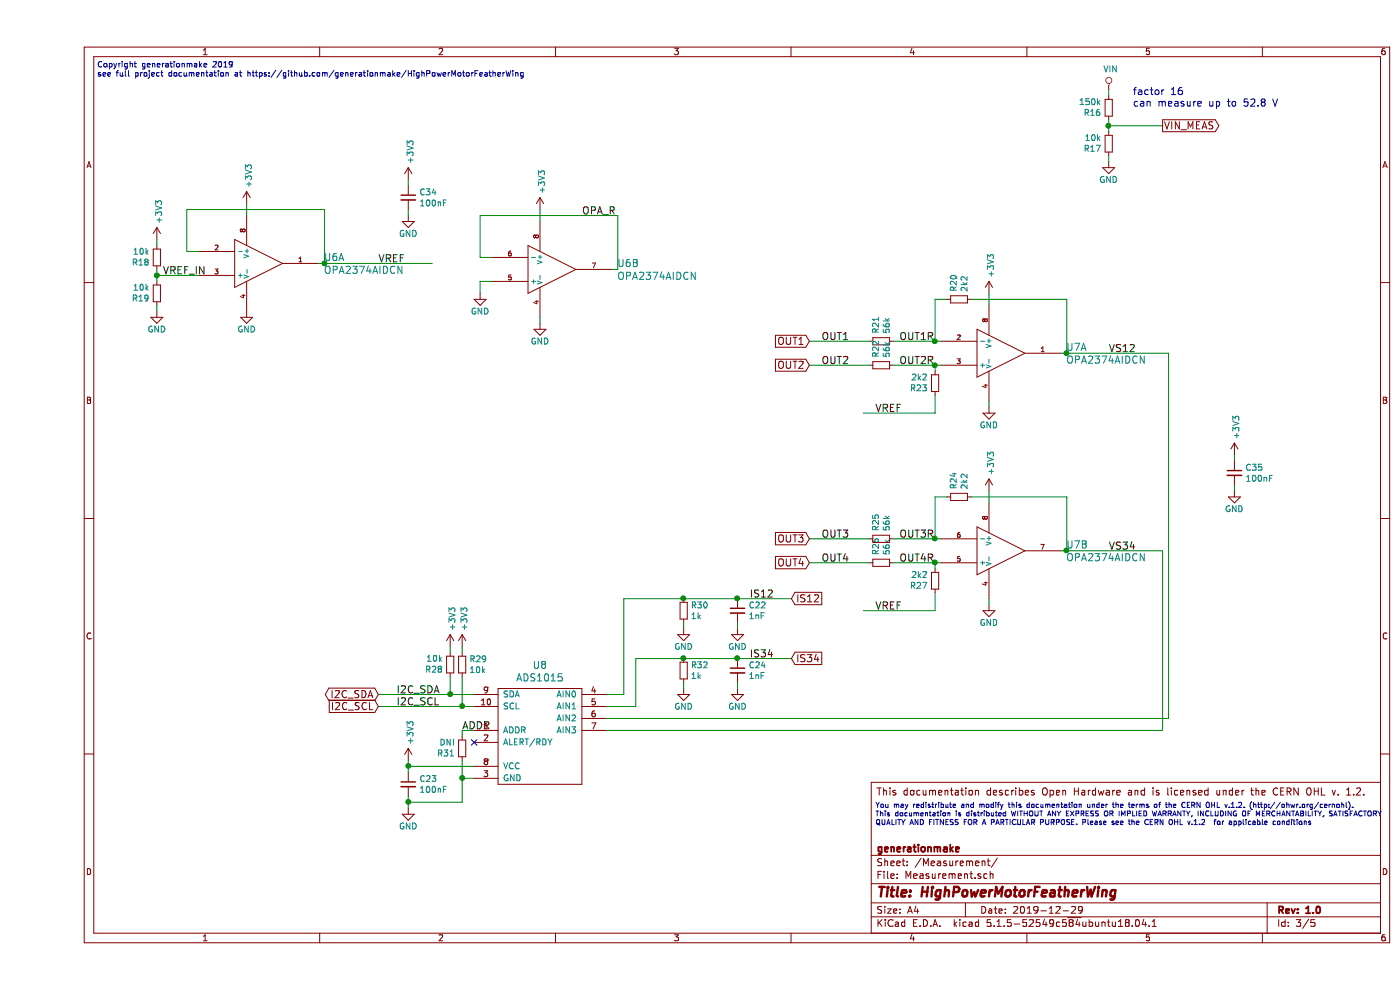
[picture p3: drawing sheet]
EESchema Schematic File Version 4
EELAYER 30 0
EELAYER END
$Descr A4 11693 8268
encoding utf-8
Sheet 3 5
Title "HighPowerMotorFeatherWing"
Date "2019-12-29"
Rev "1.0"
Comp "generationmake"
Comment1 ""
Comment2 ""
Comment3 ""
Comment4 "This documentation describes Open Hardware and is licensed under the CERN OHL v. 1.2."
$EndDescr
Text Notes 500  650  0    47   ~ 0
Copyright generationmake 2019\nsee full project documentation at https://github.com/generationmake/HighPowerMotorFeatherWing
Text Notes 7000 6900 0    43   ~ 0
You may redistribute and modify this documentation under the terms of the CERN OHL v.1.2. (http://ohwr.org/cernohl). \nThis documentation is distributed WITHOUT ANY EXPRESS OR IMPLIED WARRANTY, INCLUDING OF MERCHANTABILITY, SATISFACTORY \nQUALITY AND FITNESS FOR A PARTICULAR PURPOSE. Please see the CERN OHL v.1.2  for applicable conditions
$Comp
L HighPowerMotorFeatherWing-rescue:ADS1015-IC_interface_i2c U8
U 1 1
P 4200 6600
AR Path="/5DE88211" Ref="U8"  Part="1" 
AR Path="/5DE3661B/5DE88211" Ref="U8"  Part="1" 
F 0 "U8" H 4200 7647 60  0000 C CNN
F 1 "ADS1015" H 4200 7541 60  0000 C CNN
F 2 "SSOP:MSOP-10_3x3mm_Pitch0.5mm" H 4800 6450 60  0001 C CNN
F 3 "" H 4800 6450 60  0001 C CNN
	1    4200 6600
	1    0    0    -1  
$EndComp
$Comp
L devices:C_0603 C23
U 1 1
P 3100 6550
F 0 "C23" H 3192 6596 50  0000 L CNN
F 1 "100nF" H 3192 6505 50  0000 L CNN
F 2 "capacitors:C_0603" H 3100 6400 50  0001 C CNN
F 3 "" H 3100 6550 50  0000 C CNN
	1    3100 6550
	1    0    0    -1  
$EndComp
$Comp
L HighPowerMotorFeatherWing-rescue:GND-ArduHMIShield-rescue-ArduHMIShield-rescue-MKRHMIShield-rescue-MKRHMIShield-rescue-HMIFeatherWing-rescue #PWR053
U 1 1
P 3100 6750
F 0 "#PWR053" H 3100 6500 50  0001 C CNN
F 1 "GND" H 3100 6600 50  0000 C CNN
F 2 "" H 3100 6750 50  0000 C CNN
F 3 "" H 3100 6750 50  0000 C CNN
	1    3100 6750
	1    0    0    -1  
$EndComp
$Comp
L HighPowerMotorFeatherWing-rescue:+3V3-power-supply-MKRHMIShield-rescue-MKRHMIShield-rescue-HMIFeatherWing-rescue #PWR052
U 1 1
P 3100 6350
F 0 "#PWR052" H 3100 6200 50  0001 C CNN
F 1 "+3V3" V 3115 6478 50  0000 L CNN
F 2 "" H 3100 6350 50  0000 C CNN
F 3 "" H 3100 6350 50  0000 C CNN
	1    3100 6350
	1    0    0    -1  
$EndComp
Wire Wire Line
	3100 6350 3100 6400
Wire Wire Line
	3650 6400 3100 6400
Connection ~ 3100 6400
Wire Wire Line
	3100 6400 3100 6450
Wire Wire Line
	3100 6650 3100 6700
Wire Wire Line
	3650 6500 3550 6500
Wire Wire Line
	3550 6500 3550 6700
Wire Wire Line
	3550 6700 3100 6700
Connection ~ 3100 6700
Wire Wire Line
	3100 6700 3100 6750
$Comp
L devices:R_0603 R31
U 1 1
P 3550 6250
F 0 "R31" H 3609 6296 50  0000 L CNN
F 1 "DNI" H 3609 6205 50  0000 L CNN
F 2 "resistors:R_0603" H 3550 6100 50  0001 C CNN
F 3 "" H 3550 6250 50  0000 C CNN
	1    3550 6250
	-1   0    0    1   
$EndComp
Wire Wire Line
	3650 6100 3550 6100
Wire Wire Line
	3550 6100 3550 6150
Wire Wire Line
	3550 6350 3550 6500
Connection ~ 3550 6500
NoConn ~ 3650 6200
Wire Wire Line
	2850 5800 3450 5800
Wire Wire Line
	2850 5900 3550 5900
$Comp
L devices:R_0603 R28
U 1 1
P 3450 5550
F 0 "R28" H 3509 5596 50  0000 L CNN
F 1 "10k" H 3509 5505 50  0000 L CNN
F 2 "resistors:R_0603" H 3450 5400 50  0001 C CNN
F 3 "" H 3450 5550 50  0000 C CNN
	1    3450 5550
	-1   0    0    1   
$EndComp
$Comp
L devices:R_0603 R29
U 1 1
P 3550 5550
F 0 "R29" H 3609 5596 50  0000 L CNN
F 1 "10k" H 3609 5505 50  0000 L CNN
F 2 "resistors:R_0603" H 3550 5400 50  0001 C CNN
F 3 "" H 3550 5550 50  0000 C CNN
	1    3550 5550
	1    0    0    -1  
$EndComp
$Comp
L HighPowerMotorFeatherWing-rescue:+3V3-power-supply-MKRHMIShield-rescue-MKRHMIShield-rescue-HMIFeatherWing-rescue #PWR048
U 1 1
P 3450 5400
F 0 "#PWR048" H 3450 5250 50  0001 C CNN
F 1 "+3V3" V 3465 5528 50  0000 L CNN
F 2 "" H 3450 5400 50  0000 C CNN
F 3 "" H 3450 5400 50  0000 C CNN
	1    3450 5400
	1    0    0    -1  
$EndComp
$Comp
L HighPowerMotorFeatherWing-rescue:+3V3-power-supply-MKRHMIShield-rescue-MKRHMIShield-rescue-HMIFeatherWing-rescue #PWR049
U 1 1
P 3550 5400
F 0 "#PWR049" H 3550 5250 50  0001 C CNN
F 1 "+3V3" V 3565 5528 50  0000 L CNN
F 2 "" H 3550 5400 50  0000 C CNN
F 3 "" H 3550 5400 50  0000 C CNN
	1    3550 5400
	1    0    0    -1  
$EndComp
Wire Wire Line
	3450 5400 3450 5450
Wire Wire Line
	3550 5400 3550 5450
Wire Wire Line
	3450 5650 3450 5800
Connection ~ 3450 5800
Wire Wire Line
	3450 5800 3650 5800
Wire Wire Line
	3550 5650 3550 5900
Connection ~ 3550 5900
Wire Wire Line
	3550 5900 3650 5900
Text Label 3000 5900 0    60   ~ 0
I2C_SCL
Text Label 3000 5800 0    60   ~ 0
I2C_SDA
$Comp
L devices:R_0603 R32
U 1 1
P 5400 5600
F 0 "R32" H 5459 5646 50  0000 L CNN
F 1 "1k" H 5459 5555 50  0000 L CNN
F 2 "resistors:R_0603" H 5400 5450 50  0001 C CNN
F 3 "" H 5400 5600 50  0000 C CNN
	1    5400 5600
	1    0    0    -1  
$EndComp
$Comp
L devices:C_0603 C24
U 1 1
P 5850 5600
F 0 "C24" H 5942 5646 50  0000 L CNN
F 1 "1nF" H 5942 5555 50  0000 L CNN
F 2 "capacitors:C_0603" H 5850 5450 50  0001 C CNN
F 3 "" H 5850 5600 50  0000 C CNN
	1    5850 5600
	1    0    0    -1  
$EndComp
$Comp
L HighPowerMotorFeatherWing-rescue:GND-ArduHMIShield-rescue-ArduHMIShield-rescue-MKRHMIShield-rescue-MKRHMIShield-rescue-HMIFeatherWing-rescue #PWR054
U 1 1
P 5400 5750
F 0 "#PWR054" H 5400 5500 50  0001 C CNN
F 1 "GND" H 5400 5600 50  0000 C CNN
F 2 "" H 5400 5750 50  0000 C CNN
F 3 "" H 5400 5750 50  0000 C CNN
	1    5400 5750
	1    0    0    -1  
$EndComp
$Comp
L HighPowerMotorFeatherWing-rescue:GND-ArduHMIShield-rescue-ArduHMIShield-rescue-MKRHMIShield-rescue-MKRHMIShield-rescue-HMIFeatherWing-rescue #PWR055
U 1 1
P 5850 5750
F 0 "#PWR055" H 5850 5500 50  0001 C CNN
F 1 "GND" H 5850 5600 50  0000 C CNN
F 2 "" H 5850 5750 50  0000 C CNN
F 3 "" H 5850 5750 50  0000 C CNN
	1    5850 5750
	1    0    0    -1  
$EndComp
Wire Wire Line
	5400 5700 5400 5750
Wire Wire Line
	5850 5700 5850 5750
Wire Wire Line
	5000 5500 5400 5500
Wire Wire Line
	5400 5500 5850 5500
Connection ~ 5400 5500
Wire Wire Line
	5850 5500 6300 5500
Connection ~ 5850 5500
$Comp
L devices:R_0603 R30
U 1 1
P 5400 5100
F 0 "R30" H 5459 5146 50  0000 L CNN
F 1 "1k" H 5459 5055 50  0000 L CNN
F 2 "resistors:R_0603" H 5400 4950 50  0001 C CNN
F 3 "" H 5400 5100 50  0000 C CNN
	1    5400 5100
	1    0    0    -1  
$EndComp
$Comp
L devices:C_0603 C22
U 1 1
P 5850 5100
F 0 "C22" H 5942 5146 50  0000 L CNN
F 1 "1nF" H 5942 5055 50  0000 L CNN
F 2 "capacitors:C_0603" H 5850 4950 50  0001 C CNN
F 3 "" H 5850 5100 50  0000 C CNN
	1    5850 5100
	1    0    0    -1  
$EndComp
$Comp
L HighPowerMotorFeatherWing-rescue:GND-ArduHMIShield-rescue-ArduHMIShield-rescue-MKRHMIShield-rescue-MKRHMIShield-rescue-HMIFeatherWing-rescue #PWR050
U 1 1
P 5400 5250
F 0 "#PWR050" H 5400 5000 50  0001 C CNN
F 1 "GND" H 5400 5100 50  0000 C CNN
F 2 "" H 5400 5250 50  0000 C CNN
F 3 "" H 5400 5250 50  0000 C CNN
	1    5400 5250
	1    0    0    -1  
$EndComp
$Comp
L HighPowerMotorFeatherWing-rescue:GND-ArduHMIShield-rescue-ArduHMIShield-rescue-MKRHMIShield-rescue-MKRHMIShield-rescue-HMIFeatherWing-rescue #PWR051
U 1 1
P 5850 5250
F 0 "#PWR051" H 5850 5000 50  0001 C CNN
F 1 "GND" H 5850 5100 50  0000 C CNN
F 2 "" H 5850 5250 50  0000 C CNN
F 3 "" H 5850 5250 50  0000 C CNN
	1    5850 5250
	1    0    0    -1  
$EndComp
Wire Wire Line
	5400 5200 5400 5250
Wire Wire Line
	5850 5200 5850 5250
Wire Wire Line
	5400 5000 5850 5000
Connection ~ 5400 5000
Wire Wire Line
	5850 5000 6300 5000
Connection ~ 5850 5000
Wire Wire Line
	4900 5000 5400 5000
Text Label 5950 5000 0    60   ~ 0
IS12
Text Label 5950 5500 0    60   ~ 0
IS34
$Comp
L opamps:OPA2374AIDCN U6
U 1 1
P 1850 2200
F 0 "U6" H 2394 2253 60  0000 L CNN
F 1 "OPA2374AIDCN" H 2394 2147 60  0000 L CNN
F 2 "SOIC:SOIC-8_3.9x4.9mm_Pitch1.27mm" H 1850 2200 60  0001 C CNN
F 3 "" H 1850 2200 60  0000 C CNN
	1    1850 2200
	1    0    0    -1  
$EndComp
$Comp
L opamps:OPA2374AIDCN U6
U 2 1
P 4300 2250
F 0 "U6" H 4844 2303 60  0000 L CNN
F 1 "OPA2374AIDCN" H 4844 2197 60  0000 L CNN
F 2 "SOIC:SOIC-8_3.9x4.9mm_Pitch1.27mm" H 4300 2250 60  0001 C CNN
F 3 "" H 4300 2250 60  0000 C CNN
	2    4300 2250
	1    0    0    -1  
$EndComp
$Comp
L opamps:OPA2374AIDCN U7
U 1 1
P 8050 2950
F 0 "U7" H 8594 3003 60  0000 L CNN
F 1 "OPA2374AIDCN" H 8594 2897 60  0000 L CNN
F 2 "SOIC:SOIC-8_3.9x4.9mm_Pitch1.27mm" H 8050 2950 60  0001 C CNN
F 3 "" H 8050 2950 60  0000 C CNN
	1    8050 2950
	1    0    0    -1  
$EndComp
$Comp
L opamps:OPA2374AIDCN U7
U 2 1
P 8050 4600
F 0 "U7" H 8594 4653 60  0000 L CNN
F 1 "OPA2374AIDCN" H 8594 4547 60  0000 L CNN
F 2 "SOIC:SOIC-8_3.9x4.9mm_Pitch1.27mm" H 8050 4600 60  0001 C CNN
F 3 "" H 8050 4600 60  0000 C CNN
	2    8050 4600
	1    0    0    -1  
$EndComp
Wire Wire Line
	1350 2100 1250 2100
Wire Wire Line
	1250 2100 1250 1750
Connection ~ 2400 2200
Wire Wire Line
	2400 2200 2350 2200
$Comp
L HighPowerMotorFeatherWing-rescue:+3V3-power-supply-MKRHMIShield-rescue-MKRHMIShield-rescue-HMIFeatherWing-rescue #PWR037
U 1 1
P 1750 1700
F 0 "#PWR037" H 1750 1550 50  0001 C CNN
F 1 "+3V3" V 1765 1828 50  0000 L CNN
F 2 "" H 1750 1700 50  0000 C CNN
F 3 "" H 1750 1700 50  0000 C CNN
	1    1750 1700
	1    0    0    -1  
$EndComp
$Comp
L HighPowerMotorFeatherWing-rescue:GND-ArduHMIShield-rescue-ArduHMIShield-rescue-MKRHMIShield-rescue-MKRHMIShield-rescue-HMIFeatherWing-rescue #PWR043
U 1 1
P 1750 2600
F 0 "#PWR043" H 1750 2350 50  0001 C CNN
F 1 "GND" H 1750 2450 50  0000 C CNN
F 2 "" H 1750 2600 50  0000 C CNN
F 3 "" H 1750 2600 50  0000 C CNN
	1    1750 2600
	1    0    0    -1  
$EndComp
$Comp
L devices:R_0603 R18
U 1 1
P 1000 2150
F 0 "R18" H 1059 2196 50  0000 L CNN
F 1 "10k" H 1059 2105 50  0000 L CNN
F 2 "resistors:R_0603" H 1000 2000 50  0001 C CNN
F 3 "" H 1000 2150 50  0000 C CNN
	1    1000 2150
	-1   0    0    1   
$EndComp
$Comp
L devices:R_0603 R19
U 1 1
P 1000 2450
F 0 "R19" H 1059 2496 50  0000 L CNN
F 1 "10k" H 1059 2405 50  0000 L CNN
F 2 "resistors:R_0603" H 1000 2300 50  0001 C CNN
F 3 "" H 1000 2450 50  0000 C CNN
	1    1000 2450
	-1   0    0    1   
$EndComp
$Comp
L HighPowerMotorFeatherWing-rescue:GND-ArduHMIShield-rescue-ArduHMIShield-rescue-MKRHMIShield-rescue-MKRHMIShield-rescue-HMIFeatherWing-rescue #PWR042
U 1 1
P 1000 2600
F 0 "#PWR042" H 1000 2350 50  0001 C CNN
F 1 "GND" H 1000 2450 50  0000 C CNN
F 2 "" H 1000 2600 50  0000 C CNN
F 3 "" H 1000 2600 50  0000 C CNN
	1    1000 2600
	1    0    0    -1  
$EndComp
$Comp
L HighPowerMotorFeatherWing-rescue:+3V3-power-supply-MKRHMIShield-rescue-MKRHMIShield-rescue-HMIFeatherWing-rescue #PWR039
U 1 1
P 1000 2000
F 0 "#PWR039" H 1000 1850 50  0001 C CNN
F 1 "+3V3" V 1015 2128 50  0000 L CNN
F 2 "" H 1000 2000 50  0000 C CNN
F 3 "" H 1000 2000 50  0000 C CNN
	1    1000 2000
	1    0    0    -1  
$EndComp
Wire Wire Line
	1000 2000 1000 2050
Wire Wire Line
	1000 2250 1000 2300
Wire Wire Line
	1350 2300 1000 2300
Connection ~ 1000 2300
Wire Wire Line
	1000 2300 1000 2350
Wire Wire Line
	1000 2550 1000 2600
Wire Wire Line
	2400 2200 3300 2200
Text Label 2850 2200 0    60   ~ 0
VREF
Text Label 1050 2300 0    60   ~ 0
VREF_IN
$Comp
L devices:R_0603 R23
U 1 1
P 7500 3200
F 0 "R23" H 7559 3246 50  0000 L CNN
F 1 "2k2" H 7559 3155 50  0000 L CNN
F 2 "resistors:R_0603" H 7500 3050 50  0001 C CNN
F 3 "" H 7500 3200 50  0000 C CNN
	1    7500 3200
	-1   0    0    1   
$EndComp
$Comp
L devices:R_0603 R22
U 1 1
P 7050 3050
F 0 "R22" H 7109 3096 50  0000 L CNN
F 1 "56k" H 7109 3005 50  0000 L CNN
F 2 "resistors:R_0603" H 7050 2900 50  0001 C CNN
F 3 "" H 7050 3050 50  0000 C CNN
	1    7050 3050
	0    -1   -1   0   
$EndComp
$Comp
L devices:R_0603 R21
U 1 1
P 7050 2850
F 0 "R21" H 7109 2896 50  0000 L CNN
F 1 "56k" H 7109 2805 50  0000 L CNN
F 2 "resistors:R_0603" H 7050 2700 50  0001 C CNN
F 3 "" H 7050 2850 50  0000 C CNN
	1    7050 2850
	0    -1   -1   0   
$EndComp
$Comp
L devices:R_0603 R20
U 1 1
P 7700 2500
F 0 "R20" H 7759 2546 50  0000 L CNN
F 1 "2k2" H 7759 2455 50  0000 L CNN
F 2 "resistors:R_0603" H 7700 2350 50  0001 C CNN
F 3 "" H 7700 2500 50  0000 C CNN
	1    7700 2500
	0    -1   -1   0   
$EndComp
Wire Wire Line
	7500 3450 7500 3300
Wire Wire Line
	7150 3050 7500 3050
Wire Wire Line
	7550 2850 7500 2850
Wire Wire Line
	7500 3100 7500 3050
Connection ~ 7500 3050
Wire Wire Line
	7500 3050 7550 3050
Wire Wire Line
	7600 2500 7500 2500
Wire Wire Line
	7500 2500 7500 2850
Connection ~ 7500 2850
Wire Wire Line
	7500 2850 7150 2850
Wire Wire Line
	7800 2500 8600 2500
Wire Wire Line
	8600 2500 8600 2950
Wire Wire Line
	8600 2950 8550 2950
Connection ~ 8600 2950
$Comp
L HighPowerMotorFeatherWing-rescue:+3V3-power-supply-MKRHMIShield-rescue-MKRHMIShield-rescue-HMIFeatherWing-rescue #PWR041
U 1 1
P 7950 2450
F 0 "#PWR041" H 7950 2300 50  0001 C CNN
F 1 "+3V3" V 7965 2578 50  0000 L CNN
F 2 "" H 7950 2450 50  0000 C CNN
F 3 "" H 7950 2450 50  0000 C CNN
	1    7950 2450
	1    0    0    -1  
$EndComp
$Comp
L HighPowerMotorFeatherWing-rescue:GND-ArduHMIShield-rescue-ArduHMIShield-rescue-MKRHMIShield-rescue-MKRHMIShield-rescue-HMIFeatherWing-rescue #PWR045
U 1 1
P 7950 3400
F 0 "#PWR045" H 7950 3150 50  0001 C CNN
F 1 "GND" H 7950 3250 50  0000 C CNN
F 2 "" H 7950 3400 50  0000 C CNN
F 3 "" H 7950 3400 50  0000 C CNN
	1    7950 3400
	1    0    0    -1  
$EndComp
Wire Wire Line
	7950 3400 7950 3350
Wire Wire Line
	7950 2550 7950 2450
Text GLabel 6450 2850 0    60   Input ~ 0
OUT1
Wire Wire Line
	6450 2850 6950 2850
Text Label 7200 2850 0    60   ~ 0
OUT1R
Text Label 6550 2850 0    60   ~ 0
OUT1
Text Label 7200 3050 0    60   ~ 0
OUT2R
Text Label 8950 2950 0    60   ~ 0
VS12
Text GLabel 6450 3050 0    60   Input ~ 0
OUT2
Wire Wire Line
	6450 3050 6950 3050
Text Label 6550 3050 0    60   ~ 0
OUT2
Wire Wire Line
	6900 3450 7500 3450
Text Label 7000 3450 0    60   ~ 0
VREF
$Comp
L devices:R_0603 R27
U 1 1
P 7500 4850
F 0 "R27" H 7559 4896 50  0000 L CNN
F 1 "2k2" H 7559 4805 50  0000 L CNN
F 2 "resistors:R_0603" H 7500 4700 50  0001 C CNN
F 3 "" H 7500 4850 50  0000 C CNN
	1    7500 4850
	-1   0    0    1   
$EndComp
$Comp
L devices:R_0603 R26
U 1 1
P 7050 4700
F 0 "R26" H 7109 4746 50  0000 L CNN
F 1 "56k" H 7109 4655 50  0000 L CNN
F 2 "resistors:R_0603" H 7050 4550 50  0001 C CNN
F 3 "" H 7050 4700 50  0000 C CNN
	1    7050 4700
	0    -1   -1   0   
$EndComp
$Comp
L devices:R_0603 R25
U 1 1
P 7050 4500
F 0 "R25" H 7109 4546 50  0000 L CNN
F 1 "56k" H 7109 4455 50  0000 L CNN
F 2 "resistors:R_0603" H 7050 4350 50  0001 C CNN
F 3 "" H 7050 4500 50  0000 C CNN
	1    7050 4500
	0    -1   -1   0   
$EndComp
$Comp
L devices:R_0603 R24
U 1 1
P 7700 4150
F 0 "R24" H 7759 4196 50  0000 L CNN
F 1 "2k2" H 7759 4105 50  0000 L CNN
F 2 "resistors:R_0603" H 7700 4000 50  0001 C CNN
F 3 "" H 7700 4150 50  0000 C CNN
	1    7700 4150
	0    -1   -1   0   
$EndComp
Wire Wire Line
	7500 5100 7500 4950
Wire Wire Line
	7150 4700 7500 4700
Wire Wire Line
	7550 4500 7500 4500
Wire Wire Line
	7500 4750 7500 4700
Connection ~ 7500 4700
Wire Wire Line
	7500 4700 7550 4700
Wire Wire Line
	7600 4150 7500 4150
Wire Wire Line
	7500 4150 7500 4500
Connection ~ 7500 4500
Wire Wire Line
	7500 4500 7150 4500
Wire Wire Line
	7800 4150 8600 4150
Wire Wire Line
	8600 4150 8600 4600
Wire Wire Line
	8600 4600 8550 4600
Connection ~ 8600 4600
$Comp
L HighPowerMotorFeatherWing-rescue:+3V3-power-supply-MKRHMIShield-rescue-MKRHMIShield-rescue-HMIFeatherWing-rescue #PWR046
U 1 1
P 7950 4100
F 0 "#PWR046" H 7950 3950 50  0001 C CNN
F 1 "+3V3" V 7965 4228 50  0000 L CNN
F 2 "" H 7950 4100 50  0000 C CNN
F 3 "" H 7950 4100 50  0000 C CNN
	1    7950 4100
	1    0    0    -1  
$EndComp
$Comp
L HighPowerMotorFeatherWing-rescue:GND-ArduHMIShield-rescue-ArduHMIShield-rescue-MKRHMIShield-rescue-MKRHMIShield-rescue-HMIFeatherWing-rescue #PWR047
U 1 1
P 7950 5050
F 0 "#PWR047" H 7950 4800 50  0001 C CNN
F 1 "GND" H 7950 4900 50  0000 C CNN
F 2 "" H 7950 5050 50  0000 C CNN
F 3 "" H 7950 5050 50  0000 C CNN
	1    7950 5050
	1    0    0    -1  
$EndComp
Wire Wire Line
	7950 5050 7950 5000
Wire Wire Line
	7950 4200 7950 4100
Text GLabel 6450 4500 0    60   Input ~ 0
OUT3
Wire Wire Line
	6450 4500 6950 4500
Text Label 7200 4500 0    60   ~ 0
OUT3R
Text Label 6550 4500 0    60   ~ 0
OUT3
Text Label 7200 4700 0    60   ~ 0
OUT4R
Text Label 8950 4600 0    60   ~ 0
VS34
Text GLabel 6450 4700 0    60   Input ~ 0
OUT4
Wire Wire Line
	6450 4700 6950 4700
Text Label 6550 4700 0    60   ~ 0
OUT4
Wire Wire Line
	6900 5100 7500 5100
Text Label 7000 5100 0    60   ~ 0
VREF
Wire Wire Line
	8600 4600 9400 4600
Text GLabel 6300 5000 2    60   Input ~ 0
IS12
Text GLabel 6300 5500 2    60   Input ~ 0
IS34
Text GLabel 2850 5800 0    60   BiDi ~ 0
I2C_SDA
Text GLabel 2850 5900 0    60   Input ~ 0
I2C_SCL
Wire Wire Line
	2400 1750 1250 1750
Wire Wire Line
	2400 1750 2400 2200
Wire Wire Line
	1750 1700 1750 1800
$Comp
L HighPowerMotorFeatherWing-rescue:GND-ArduHMIShield-rescue-ArduHMIShield-rescue-MKRHMIShield-rescue-MKRHMIShield-rescue-HMIFeatherWing-rescue #PWR044
U 1 1
P 4200 2700
F 0 "#PWR044" H 4200 2450 50  0001 C CNN
F 1 "GND" H 4200 2550 50  0000 C CNN
F 2 "" H 4200 2700 50  0000 C CNN
F 3 "" H 4200 2700 50  0000 C CNN
	1    4200 2700
	1    0    0    -1  
$EndComp
$Comp
L HighPowerMotorFeatherWing-rescue:+3V3-power-supply-MKRHMIShield-rescue-MKRHMIShield-rescue-HMIFeatherWing-rescue #PWR038
U 1 1
P 4200 1750
F 0 "#PWR038" H 4200 1600 50  0001 C CNN
F 1 "+3V3" V 4215 1878 50  0000 L CNN
F 2 "" H 4200 1750 50  0000 C CNN
F 3 "" H 4200 1750 50  0000 C CNN
	1    4200 1750
	1    0    0    -1  
$EndComp
Wire Wire Line
	4200 2650 4200 2700
Wire Wire Line
	4200 1850 4200 1750
Wire Wire Line
	4800 2250 4850 2250
Wire Wire Line
	4850 2250 4850 1800
Wire Wire Line
	4850 1800 3700 1800
Wire Wire Line
	3700 1800 3700 2150
Wire Wire Line
	3700 2150 3800 2150
$Comp
L HighPowerMotorFeatherWing-rescue:GND-ArduHMIShield-rescue-ArduHMIShield-rescue-MKRHMIShield-rescue-MKRHMIShield-rescue-HMIFeatherWing-rescue #PWR040
U 1 1
P 3700 2450
F 0 "#PWR040" H 3700 2200 50  0001 C CNN
F 1 "GND" H 3700 2300 50  0000 C CNN
F 2 "" H 3700 2450 50  0000 C CNN
F 3 "" H 3700 2450 50  0000 C CNN
	1    3700 2450
	1    0    0    -1  
$EndComp
Wire Wire Line
	3800 2350 3700 2350
Wire Wire Line
	3700 2350 3700 2450
Text Label 3550 6100 0    60   ~ 0
ADDR
Text Label 4550 1800 0    60   ~ 0
OPA_R
$Comp
L devices:R_0603 R17
U 1 1
P 8950 1200
F 0 "R17" H 9009 1246 50  0000 L CNN
F 1 "10k" H 9009 1155 50  0000 L CNN
F 2 "resistors:R_0603" H 8950 1050 50  0001 C CNN
F 3 "" H 8950 1200 50  0000 C CNN
	1    8950 1200
	-1   0    0    1   
$EndComp
$Comp
L devices:R_0603 R16
U 1 1
P 8950 900
F 0 "R16" H 9009 946 50  0000 L CNN
F 1 "150k" H 9009 855 50  0000 L CNN
F 2 "resistors:R_0603" H 8950 750 50  0001 C CNN
F 3 "" H 8950 900 50  0000 C CNN
	1    8950 900 
	-1   0    0    1   
$EndComp
$Comp
L HighPowerMotorFeatherWing-rescue:GND-ArduHMIShield-rescue-ArduHMIShield-rescue-MKRHMIShield-rescue-MKRHMIShield-rescue-HMIFeatherWing-rescue #PWR036
U 1 1
P 8950 1350
F 0 "#PWR036" H 8950 1100 50  0001 C CNN
F 1 "GND" H 8950 1200 50  0000 C CNN
F 2 "" H 8950 1350 50  0000 C CNN
F 3 "" H 8950 1350 50  0000 C CNN
	1    8950 1350
	1    0    0    -1  
$EndComp
$Comp
L power-supply:VIN #PWR035
U 1 1
P 8950 750
F 0 "#PWR035" H 8950 600 50  0001 C CNN
F 1 "VIN" H 8967 923 50  0000 C CNN
F 2 "" H 8950 750 50  0000 C CNN
F 3 "" H 8950 750 50  0000 C CNN
	1    8950 750 
	1    0    0    -1  
$EndComp
Text GLabel 9400 1050 2    60   Output ~ 0
VIN_MEAS
Wire Wire Line
	8950 800  8950 750 
Wire Wire Line
	8950 1000 8950 1050
Wire Wire Line
	9400 1050 8950 1050
Connection ~ 8950 1050
Wire Wire Line
	8950 1050 8950 1100
Wire Wire Line
	8950 1300 8950 1350
$Comp
L devices:C_0603 C34
U 1 1
P 3100 1650
F 0 "C34" H 3192 1696 50  0000 L CNN
F 1 "100nF" H 3192 1605 50  0000 L CNN
F 2 "capacitors:C_0603" H 3100 1500 50  0001 C CNN
F 3 "" H 3100 1650 50  0000 C CNN
	1    3100 1650
	1    0    0    -1  
$EndComp
$Comp
L HighPowerMotorFeatherWing-rescue:+3V3-power-supply-MKRHMIShield-rescue-MKRHMIShield-rescue-HMIFeatherWing-rescue #PWR069
U 1 1
P 3100 1500
F 0 "#PWR069" H 3100 1350 50  0001 C CNN
F 1 "+3V3" V 3115 1628 50  0000 L CNN
F 2 "" H 3100 1500 50  0000 C CNN
F 3 "" H 3100 1500 50  0000 C CNN
	1    3100 1500
	1    0    0    -1  
$EndComp
$Comp
L HighPowerMotorFeatherWing-rescue:GND-ArduHMIShield-rescue-ArduHMIShield-rescue-MKRHMIShield-rescue-MKRHMIShield-rescue-HMIFeatherWing-rescue #PWR070
U 1 1
P 3100 1800
F 0 "#PWR070" H 3100 1550 50  0001 C CNN
F 1 "GND" H 3100 1650 50  0000 C CNN
F 2 "" H 3100 1800 50  0000 C CNN
F 3 "" H 3100 1800 50  0000 C CNN
	1    3100 1800
	1    0    0    -1  
$EndComp
Wire Wire Line
	3100 1500 3100 1550
Wire Wire Line
	3100 1750 3100 1800
$Comp
L devices:C_0603 C35
U 1 1
P 10000 3950
F 0 "C35" H 10092 3996 50  0000 L CNN
F 1 "100nF" H 10092 3905 50  0000 L CNN
F 2 "capacitors:C_0603" H 10000 3800 50  0001 C CNN
F 3 "" H 10000 3950 50  0000 C CNN
	1    10000 3950
	1    0    0    -1  
$EndComp
$Comp
L HighPowerMotorFeatherWing-rescue:+3V3-power-supply-MKRHMIShield-rescue-MKRHMIShield-rescue-HMIFeatherWing-rescue #PWR071
U 1 1
P 10000 3800
F 0 "#PWR071" H 10000 3650 50  0001 C CNN
F 1 "+3V3" V 10015 3928 50  0000 L CNN
F 2 "" H 10000 3800 50  0000 C CNN
F 3 "" H 10000 3800 50  0000 C CNN
	1    10000 3800
	1    0    0    -1  
$EndComp
$Comp
L HighPowerMotorFeatherWing-rescue:GND-ArduHMIShield-rescue-ArduHMIShield-rescue-MKRHMIShield-rescue-MKRHMIShield-rescue-HMIFeatherWing-rescue #PWR072
U 1 1
P 10000 4100
F 0 "#PWR072" H 10000 3850 50  0001 C CNN
F 1 "GND" H 10000 3950 50  0000 C CNN
F 2 "" H 10000 4100 50  0000 C CNN
F 3 "" H 10000 4100 50  0000 C CNN
	1    10000 4100
	1    0    0    -1  
$EndComp
Wire Wire Line
	10000 3800 10000 3850
Wire Wire Line
	10000 4050 10000 4100
Wire Wire Line
	4750 6100 9400 6100
Wire Wire Line
	4750 5900 5000 5900
Wire Wire Line
	5000 5900 5000 5500
Wire Wire Line
	4750 5800 4900 5800
Wire Wire Line
	4900 5800 4900 5000
Wire Wire Line
	8600 2950 9450 2950
Wire Wire Line
	9450 6000 9450 2950
Wire Wire Line
	4750 6000 9450 6000
Wire Wire Line
	9400 4600 9400 6100
Text Notes 9150 900  0    60   ~ 0
factor 16\ncan measure up to 52.8 V
$EndSCHEMATC
